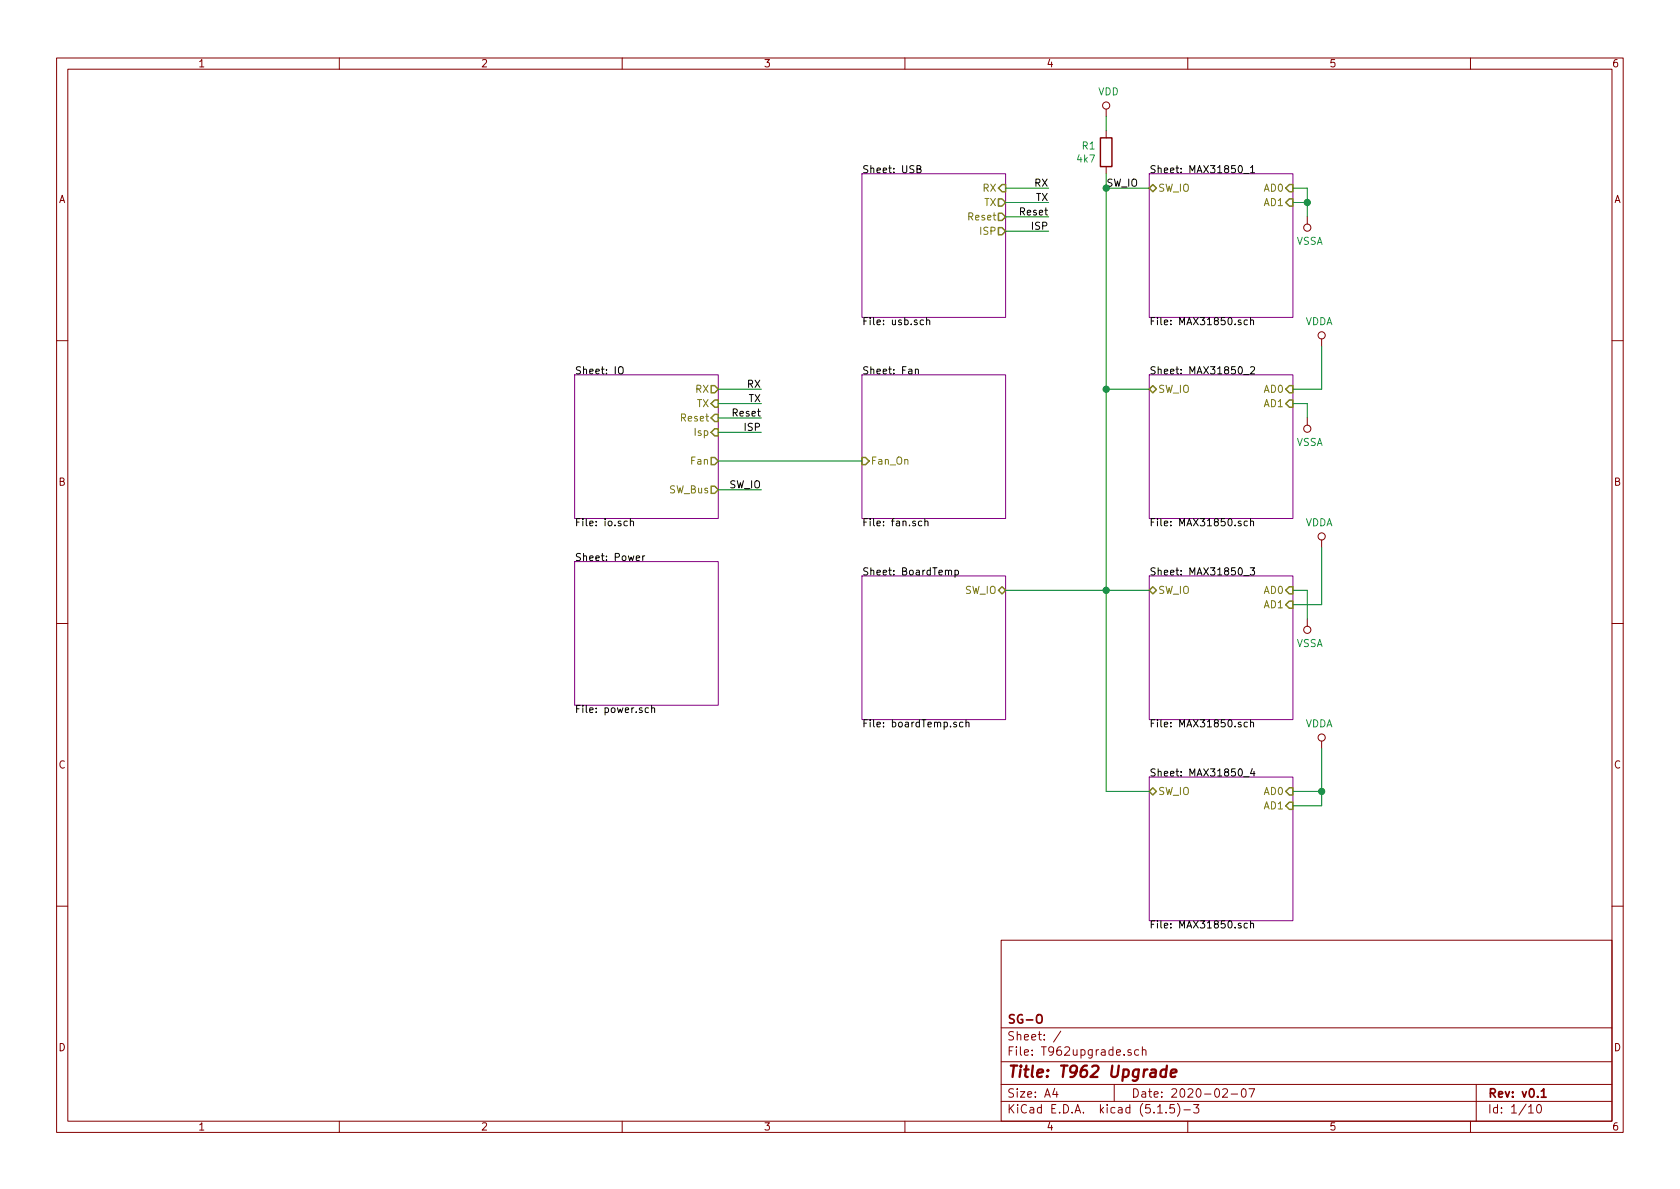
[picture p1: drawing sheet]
EESchema Schematic File Version 4
EELAYER 30 0
EELAYER END
$Descr A4 11693 8268
encoding utf-8
Sheet 1 10
Title "T962 Upgrade"
Date "2020-02-07"
Rev "v0.1"
Comp "SG-O"
Comment1 ""
Comment2 ""
Comment3 ""
Comment4 ""
$EndDescr
$Sheet
S 8000 1200 1000 1000
U 5E3B5CB9
F0 "MAX31850_1" 50
F1 "MAX31850.sch" 50
F2 "SW_IO" B L 8000 1300 50 
F3 "AD0" I R 9000 1300 50 
F4 "AD1" I R 9000 1400 50 
$EndSheet
$Sheet
S 6000 1200 1000 1000
U 5E3BDE20
F0 "USB" 50
F1 "usb.sch" 50
F2 "Reset" O R 7000 1500 50 
F3 "ISP" O R 7000 1600 50 
F4 "RX" I R 7000 1300 50 
F5 "TX" O R 7000 1400 50 
$EndSheet
$Sheet
S 4000 3900 1000 1000
U 5E3D0FD8
F0 "Power" 50
F1 "power.sch" 50
$EndSheet
$Comp
L power:VSSA #PWR?
U 1 1
P 9100 1500
AR Path="/5E3B5CB9/5E3E2074" Ref="#PWR?"  Part="1" 
AR Path="/5E3E2074" Ref="#PWR02"  Part="1" 
F 0 "#PWR02" H 9100 1350 50  0001 C CNN
F 1 "VSSA" H 9118 1673 50  0000 C CNN
F 2 "" H 9100 1500 50  0001 C CNN
F 3 "" H 9100 1500 50  0001 C CNN
	1    9100 1500
	1    0    0    1   
$EndComp
Wire Wire Line
	9000 1300 9100 1300
Wire Wire Line
	9100 1300 9100 1400
Wire Wire Line
	9000 1400 9100 1400
Connection ~ 9100 1400
Wire Wire Line
	9100 1400 9100 1500
$Sheet
S 8000 2600 1000 1000
U 5E3E25D1
F0 "MAX31850_2" 50
F1 "MAX31850.sch" 50
F2 "SW_IO" B L 8000 2700 50 
F3 "AD0" I R 9000 2700 50 
F4 "AD1" I R 9000 2800 50 
$EndSheet
$Sheet
S 8000 4000 1000 1000
U 5E3E3667
F0 "MAX31850_3" 50
F1 "MAX31850.sch" 50
F2 "SW_IO" B L 8000 4100 50 
F3 "AD0" I R 9000 4100 50 
F4 "AD1" I R 9000 4200 50 
$EndSheet
$Sheet
S 8000 5400 1000 1000
U 5E3E8E80
F0 "MAX31850_4" 50
F1 "MAX31850.sch" 50
F2 "SW_IO" B L 8000 5500 50 
F3 "AD0" I R 9000 5500 50 
F4 "AD1" I R 9000 5600 50 
$EndSheet
$Comp
L power:VSSA #PWR?
U 1 1
P 9100 2900
AR Path="/5E3B5CB9/5E3E9CF6" Ref="#PWR?"  Part="1" 
AR Path="/5E3E9CF6" Ref="#PWR03"  Part="1" 
F 0 "#PWR03" H 9100 2750 50  0001 C CNN
F 1 "VSSA" H 9118 3073 50  0000 C CNN
F 2 "" H 9100 2900 50  0001 C CNN
F 3 "" H 9100 2900 50  0001 C CNN
	1    9100 2900
	1    0    0    1   
$EndComp
Wire Wire Line
	9000 2800 9100 2800
Wire Wire Line
	9100 2800 9100 2900
$Comp
L power:VSSA #PWR?
U 1 1
P 9100 4300
AR Path="/5E3B5CB9/5E3EB001" Ref="#PWR?"  Part="1" 
AR Path="/5E3EB001" Ref="#PWR04"  Part="1" 
F 0 "#PWR04" H 9100 4150 50  0001 C CNN
F 1 "VSSA" H 9118 4473 50  0000 C CNN
F 2 "" H 9100 4300 50  0001 C CNN
F 3 "" H 9100 4300 50  0001 C CNN
	1    9100 4300
	1    0    0    1   
$EndComp
Wire Wire Line
	9000 4100 9100 4100
Wire Wire Line
	9200 2700 9200 2400
$Comp
L power:VDDA #PWR?
U 1 1
P 9200 2400
AR Path="/5E3B5CB9/5E3EDBF8" Ref="#PWR?"  Part="1" 
AR Path="/5E3E25D1/5E3EDBF8" Ref="#PWR?"  Part="1" 
AR Path="/5E3E3667/5E3EDBF8" Ref="#PWR?"  Part="1" 
AR Path="/5E3E8E80/5E3EDBF8" Ref="#PWR?"  Part="1" 
AR Path="/5E3EDBF8" Ref="#PWR05"  Part="1" 
F 0 "#PWR05" H 9200 2250 50  0001 C CNN
F 1 "VDDA" H 9217 2573 50  0000 C CNN
F 2 "" H 9200 2400 50  0001 C CNN
F 3 "" H 9200 2400 50  0001 C CNN
	1    9200 2400
	-1   0    0    -1  
$EndComp
Wire Wire Line
	9200 2700 9000 2700
Wire Wire Line
	9200 4200 9200 3800
$Comp
L power:VDDA #PWR?
U 1 1
P 9200 3800
AR Path="/5E3B5CB9/5E3F27C0" Ref="#PWR?"  Part="1" 
AR Path="/5E3E25D1/5E3F27C0" Ref="#PWR?"  Part="1" 
AR Path="/5E3E3667/5E3F27C0" Ref="#PWR?"  Part="1" 
AR Path="/5E3E8E80/5E3F27C0" Ref="#PWR?"  Part="1" 
AR Path="/5E3F27C0" Ref="#PWR06"  Part="1" 
F 0 "#PWR06" H 9200 3650 50  0001 C CNN
F 1 "VDDA" H 9217 3973 50  0000 C CNN
F 2 "" H 9200 3800 50  0001 C CNN
F 3 "" H 9200 3800 50  0001 C CNN
	1    9200 3800
	-1   0    0    -1  
$EndComp
Wire Wire Line
	9200 4200 9000 4200
Wire Wire Line
	9100 4100 9100 4300
Wire Wire Line
	9200 5600 9200 5500
$Comp
L power:VDDA #PWR?
U 1 1
P 9200 5200
AR Path="/5E3B5CB9/5E3F40EB" Ref="#PWR?"  Part="1" 
AR Path="/5E3E25D1/5E3F40EB" Ref="#PWR?"  Part="1" 
AR Path="/5E3E3667/5E3F40EB" Ref="#PWR?"  Part="1" 
AR Path="/5E3E8E80/5E3F40EB" Ref="#PWR?"  Part="1" 
AR Path="/5E3F40EB" Ref="#PWR07"  Part="1" 
F 0 "#PWR07" H 9200 5050 50  0001 C CNN
F 1 "VDDA" H 9217 5373 50  0000 C CNN
F 2 "" H 9200 5200 50  0001 C CNN
F 3 "" H 9200 5200 50  0001 C CNN
	1    9200 5200
	-1   0    0    -1  
$EndComp
Wire Wire Line
	9200 5600 9000 5600
Wire Wire Line
	9000 5500 9200 5500
Connection ~ 9200 5500
Wire Wire Line
	9200 5500 9200 5200
Wire Wire Line
	8000 1300 7700 1300
Wire Wire Line
	7700 1300 7700 2700
Wire Wire Line
	7700 5500 8000 5500
Wire Wire Line
	8000 2700 7700 2700
Connection ~ 7700 2700
Wire Wire Line
	7700 2700 7700 4100
Wire Wire Line
	8000 4100 7700 4100
Connection ~ 7700 4100
Wire Wire Line
	7700 4100 7700 5500
$Comp
L Device:R R?
U 1 1
P 7700 1050
AR Path="/5DD6D4DA/5DD6D50E/5E410D8A" Ref="R?"  Part="1" 
AR Path="/5DD6D4DA/5DDED058/5E410D8A" Ref="R?"  Part="1" 
AR Path="/5DD6D4DA/5DDED066/5E410D8A" Ref="R?"  Part="1" 
AR Path="/5DD6D4DA/5DDED074/5E410D8A" Ref="R?"  Part="1" 
AR Path="/5DD6D4DA/5DD6D549/5E410D8A" Ref="R?"  Part="1" 
AR Path="/5DD6D4DA/5DDFF593/5E410D8A" Ref="R?"  Part="1" 
AR Path="/5DD6D4DA/5DE2F431/5E410D8A" Ref="R?"  Part="1" 
AR Path="/5E15DEC3/5E410D8A" Ref="R?"  Part="1" 
AR Path="/5E410D8A" Ref="R1"  Part="1" 
AR Path="/5E34CFA0/5E410D8A" Ref="R?"  Part="1" 
AR Path="/5E3D0FD8/5E410D8A" Ref="R?"  Part="1" 
F 0 "R1" H 7630 1096 50  0000 R CNN
F 1 "4k7" H 7630 1005 50  0000 R CNN
F 2 "Resistor_SMD:R_0603_1608Metric" V 7630 1050 50  0001 C CNN
F 3 "~" H 7700 1050 50  0001 C CNN
F 4 "C23162" H 7700 1050 50  0001 C CNN "lcsc#"
F 5 "0603WAF4701T5E" H 7700 1050 50  0001 C CNN "manf#"
	1    7700 1050
	1    0    0    -1  
$EndComp
$Comp
L power:VDD #PWR?
U 1 1
P 7700 800
AR Path="/5E3D0FD8/5E414B92" Ref="#PWR?"  Part="1" 
AR Path="/5E414B92" Ref="#PWR01"  Part="1" 
F 0 "#PWR01" H 7700 650 50  0001 C CNN
F 1 "VDD" H 7717 973 50  0000 C CNN
F 2 "" H 7700 800 50  0001 C CNN
F 3 "" H 7700 800 50  0001 C CNN
	1    7700 800 
	1    0    0    -1  
$EndComp
Wire Wire Line
	7700 800  7700 900 
Wire Wire Line
	7700 1200 7700 1300
Connection ~ 7700 1300
Text Label 7700 1300 0    50   ~ 0
SW_IO
$Sheet
S 6000 4000 1000 1000
U 5E41B6C5
F0 "BoardTemp" 50
F1 "boardTemp.sch" 50
F2 "SW_IO" B R 7000 4100 50 
$EndSheet
Wire Wire Line
	7700 4100 7000 4100
$Sheet
S 6000 2600 1000 1000
U 5E453957
F0 "Fan" 50
F1 "fan.sch" 50
F2 "Fan_On" I L 6000 3200 50 
$EndSheet
$Sheet
S 4000 2600 1000 1000
U 5E4C66F1
F0 "IO" 50
F1 "io.sch" 50
F2 "TX" I R 5000 2800 50 
F3 "RX" O R 5000 2700 50 
F4 "Reset" I R 5000 2900 50 
F5 "Isp" I R 5000 3000 50 
F6 "Fan" O R 5000 3200 50 
F7 "SW_Bus" O R 5000 3400 50 
$EndSheet
Wire Wire Line
	5000 3200 6000 3200
Wire Wire Line
	5000 3400 5300 3400
Text Label 5300 3400 2    50   ~ 0
SW_IO
Wire Wire Line
	5000 2700 5300 2700
Wire Wire Line
	5000 2800 5300 2800
Wire Wire Line
	5000 2900 5300 2900
Wire Wire Line
	5000 3000 5300 3000
Text Label 5300 2700 2    50   ~ 0
RX
Text Label 5300 2800 2    50   ~ 0
TX
Text Label 5300 2900 2    50   ~ 0
Reset
Text Label 5300 3000 2    50   ~ 0
ISP
Wire Wire Line
	7000 1300 7300 1300
Wire Wire Line
	7000 1400 7300 1400
Wire Wire Line
	7000 1500 7300 1500
Wire Wire Line
	7000 1600 7300 1600
Text Label 7300 1300 2    50   ~ 0
RX
Text Label 7300 1400 2    50   ~ 0
TX
Text Label 7300 1500 2    50   ~ 0
Reset
Text Label 7300 1600 2    50   ~ 0
ISP
$EndSCHEMATC
